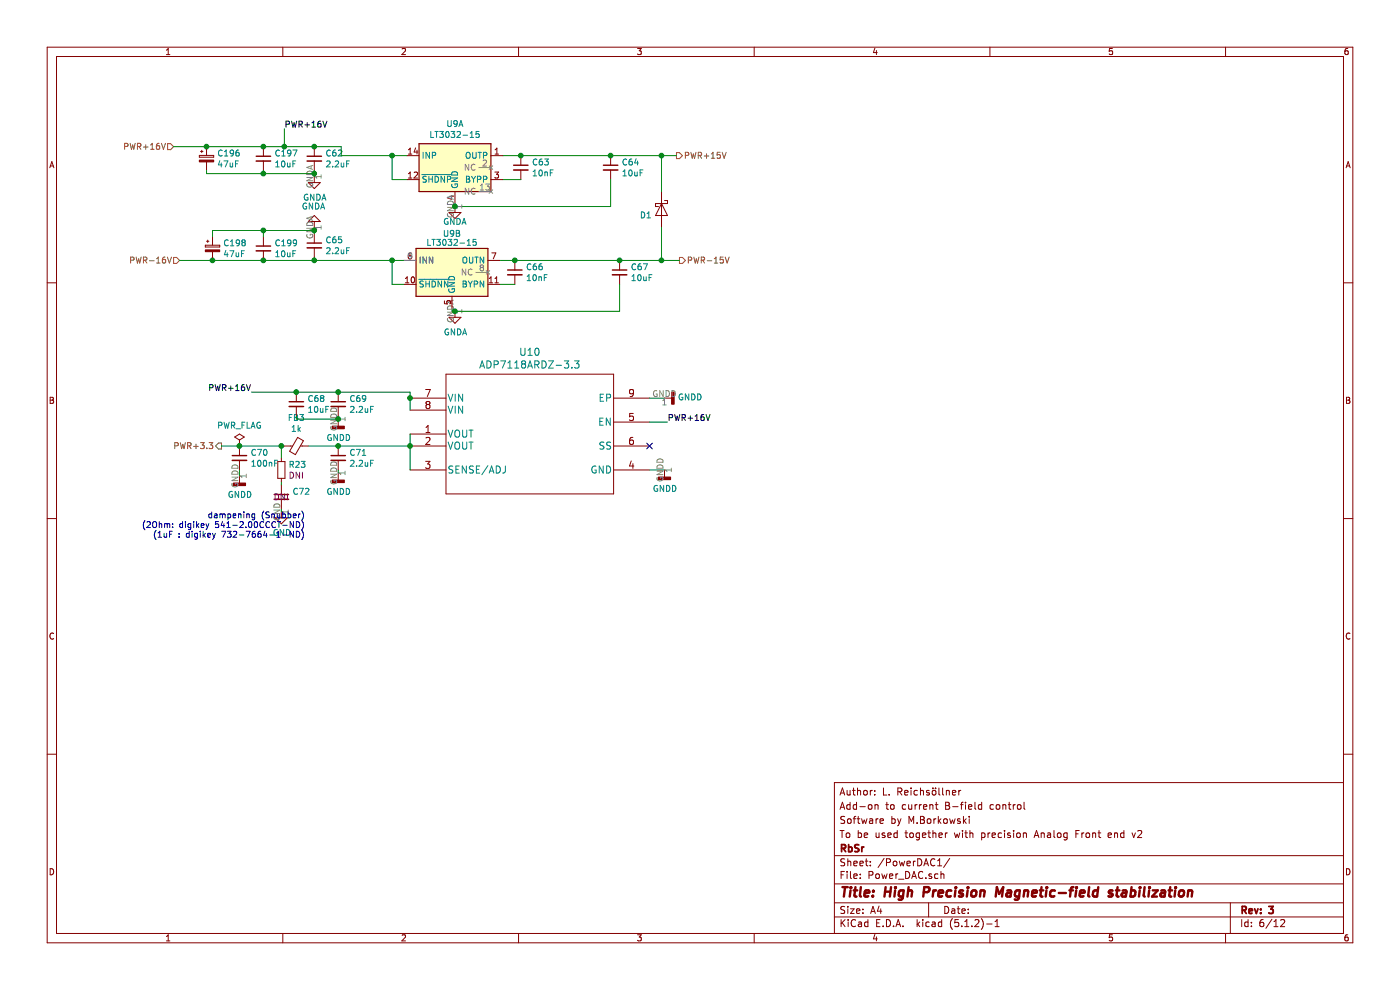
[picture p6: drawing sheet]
EESchema Schematic File Version 4
LIBS:ReadOut_BartingtonMag690_ReadOut_3V1-cache
EELAYER 29 0
EELAYER END
$Descr A4 11693 8268
encoding utf-8
Sheet 6 12
Title "High Precision Magnetic-field stabilization"
Date ""
Rev "3"
Comp "RbSr"
Comment1 "To be used together with precision Analog Front end v2"
Comment2 "Software by M.Borkowski"
Comment3 "Add-on to current B-field control"
Comment4 "Author: L. Reichsöllner"
$EndDescr
Text HLabel 1450 1225 0    50   Input ~ 0
PWR+16V
Text HLabel 1500 2175 0    50   Input ~ 0
PWR-16V
$Comp
L Device:C_Small C62
U 1 1
P 2625 1325
F 0 "C62" H 2717 1371 50  0000 L CNN
F 1 "2.2uF" H 2717 1280 50  0000 L CNN
F 2 "Capacitor_SMD:C_0805_2012Metric" H 2625 1325 50  0001 C CNN
F 3 "http://datasheets.avx.com/X7RDielectric.pdf" H 2625 1325 50  0001 C CNN
F 4 "478-5719-1-ND" H 2625 1325 50  0001 C CNN "DigiKey"
	1    2625 1325
	1    0    0    -1  
$EndComp
$Comp
L Device:C_Small C65
U 1 1
P 2625 2050
F 0 "C65" H 2717 2096 50  0000 L CNN
F 1 "2.2uF" H 2717 2005 50  0000 L CNN
F 2 "Capacitor_SMD:C_0805_2012Metric" H 2625 2050 50  0001 C CNN
F 3 "http://datasheets.avx.com/X7RDielectric.pdf" H 2625 2050 50  0001 C CNN
F 4 "478-5719-1-ND" H 2625 2050 50  0001 C CNN "DigiKey"
	1    2625 2050
	1    0    0    -1  
$EndComp
Wire Wire Line
	2625 1425 2625 1450
Wire Wire Line
	2625 1950 2625 1925
Wire Wire Line
	3375 2175 3275 2175
Wire Wire Line
	2625 2150 2625 2175
Connection ~ 2625 2175
Wire Wire Line
	2625 2175 2200 2175
Wire Wire Line
	3400 1300 3275 1300
Wire Wire Line
	2850 1300 2850 1225
Wire Wire Line
	2850 1225 2625 1225
Connection ~ 2625 1225
Wire Wire Line
	3400 1500 3275 1500
Wire Wire Line
	3275 1500 3275 1300
Connection ~ 3275 1300
Wire Wire Line
	3275 1300 2850 1300
Wire Wire Line
	3375 2375 3275 2375
Wire Wire Line
	3275 2375 3275 2175
Connection ~ 3275 2175
Wire Wire Line
	3275 2175 2625 2175
$Comp
L Device:C_Small C63
U 1 1
P 4350 1400
F 0 "C63" H 4442 1446 50  0000 L CNN
F 1 "10nF" H 4442 1355 50  0000 L CNN
F 2 "Capacitor_SMD:C_0603_1608Metric" H 4350 1400 50  0001 C CNN
F 3 "https://product.tdk.com/info/en/catalog/datasheets/mlcc_commercial_soft_en.pdf?ref_disty=digikey" H 4350 1400 50  0001 C CNN
F 4 "445-15925-1-ND" H 4350 1400 50  0001 C CNN "DigiKey"
	1    4350 1400
	1    0    0    -1  
$EndComp
$Comp
L Device:C_Small C66
U 1 1
P 4300 2275
F 0 "C66" H 4392 2321 50  0000 L CNN
F 1 "10nF" H 4392 2230 50  0000 L CNN
F 2 "Capacitor_SMD:C_0603_1608Metric" H 4300 2275 50  0001 C CNN
F 3 "https://product.tdk.com/info/en/catalog/datasheets/mlcc_commercial_soft_en.pdf?ref_disty=digikey" H 4300 2275 50  0001 C CNN
F 4 "445-15925-1-ND" H 4300 2275 50  0001 C CNN "DigiKey"
	1    4300 2275
	1    0    0    -1  
$EndComp
$Comp
L Device:C_Small C67
U 1 1
P 5175 2275
F 0 "C67" H 5267 2321 50  0000 L CNN
F 1 "10uF" H 5267 2230 50  0000 L CNN
F 2 "Capacitor_SMD:C_1206_3216Metric" H 5175 2275 50  0001 C CNN
F 3 "https://katalog.we-online.de/pbs/datasheet/885012208069.pdf" H 5175 2275 50  0001 C CNN
F 4 "732-7574-1-ND" H 5175 2275 50  0001 C CNN "DigiKey"
	1    5175 2275
	1    0    0    -1  
$EndComp
Wire Wire Line
	4175 2175 4300 2175
Wire Wire Line
	4300 2375 4175 2375
Wire Wire Line
	4200 1500 4350 1500
Wire Wire Line
	4200 1300 4350 1300
Wire Wire Line
	3775 2600 3775 2575
Wire Wire Line
	4300 2175 5175 2175
Connection ~ 4300 2175
Wire Wire Line
	3775 2600 3800 2600
Wire Wire Line
	5175 2600 5175 2375
$Comp
L Device:C_Small C64
U 1 1
P 5100 1400
F 0 "C64" H 5192 1446 50  0000 L CNN
F 1 "10uF" H 5192 1355 50  0000 L CNN
F 2 "Capacitor_SMD:C_1206_3216Metric" H 5100 1400 50  0001 C CNN
F 3 "https://katalog.we-online.de/pbs/datasheet/885012208069.pdf" H 5100 1400 50  0001 C CNN
F 4 "732-7574-1-ND" H 5100 1400 50  0001 C CNN "DigiKey"
	1    5100 1400
	1    0    0    -1  
$EndComp
Wire Wire Line
	4350 1300 5100 1300
Connection ~ 4350 1300
Wire Wire Line
	5100 1500 5100 1725
Wire Wire Line
	5100 1300 5525 1300
Connection ~ 5100 1300
Wire Wire Line
	5175 2175 5525 2175
Connection ~ 5175 2175
$Comp
L power:GNDA #PWR063
U 1 1
P 3800 2600
F 0 "#PWR063" H 3800 2350 50  0001 C CNN
F 1 "GNDA" H 3805 2427 50  0000 C CNN
F 2 "" H 3800 2600 50  0001 C CNN
F 3 "" H 3800 2600 50  0001 C CNN
	1    3800 2600
	1    0    0    -1  
$EndComp
$Comp
L power:GNDA #PWR060
U 1 1
P 2625 1475
F 0 "#PWR060" H 2625 1225 50  0001 C CNN
F 1 "GNDA" H 2630 1302 50  0000 C CNN
F 2 "" H 2625 1475 50  0001 C CNN
F 3 "" H 2625 1475 50  0001 C CNN
	1    2625 1475
	1    0    0    -1  
$EndComp
$Comp
L power:GNDA #PWR062
U 1 1
P 2625 1900
F 0 "#PWR062" H 2625 1650 50  0001 C CNN
F 1 "GNDA" H 2630 1727 50  0000 C CNN
F 2 "" H 2625 1900 50  0001 C CNN
F 3 "" H 2625 1900 50  0001 C CNN
	1    2625 1900
	-1   0    0    1   
$EndComp
Connection ~ 3800 2600
Wire Wire Line
	3800 2600 5175 2600
$Comp
L ADP7118:ADP7118ARDZ U?
U 1 1
P 3425 3325
AR Path="/5E99A9DE/5EA710A8" Ref="U?"  Part="1" 
AR Path="/5EA634F5/5EA710A8" Ref="U10"  Part="1" 
F 0 "U10" H 4425 3712 60  0000 C CNN
F 1 "ADP7118ARDZ-3.3" H 4425 3606 60  0000 C CNN
F 2 "ADP7118:ADP7118ARDZ" H 4425 3565 60  0001 C CNN
F 3 "https://www.analog.com/media/en/technical-documentation/data-sheets/adp7118.pdf" H 4425 3606 60  0001 C CNN
F 4 "ADP7118ARDZ-3.3-R7CT-ND" H 3425 3325 50  0001 C CNN "DigiKey"
	1    3425 3325
	1    0    0    -1  
$EndComp
$Comp
L Device:C_Small C?
U 1 1
P 2825 3375
AR Path="/5E99A9DE/5EA710AF" Ref="C?"  Part="1" 
AR Path="/5EA634F5/5EA710AF" Ref="C69"  Part="1" 
F 0 "C69" H 2917 3421 50  0000 L CNN
F 1 "2.2uF" H 2917 3330 50  0000 L CNN
F 2 "Capacitor_SMD:C_0805_2012Metric" H 2825 3375 50  0001 C CNN
F 3 "https://api.kemet.com/component-edge/download/datasheet/C0805C225K3PAC7800.pdf" H 2825 3375 50  0001 C CNN
F 4 "399-11940-1-ND" H 2825 3375 50  0001 C CNN "DigiKey"
	1    2825 3375
	1    0    0    -1  
$EndComp
$Comp
L Device:C_Small C?
U 1 1
P 2825 3825
AR Path="/5E99A9DE/5EA710B6" Ref="C?"  Part="1" 
AR Path="/5EA634F5/5EA710B6" Ref="C71"  Part="1" 
F 0 "C71" H 2917 3871 50  0000 L CNN
F 1 "2.2uF" H 2917 3780 50  0000 L CNN
F 2 "Capacitor_SMD:C_0805_2012Metric" H 2825 3825 50  0001 C CNN
F 3 "https://api.kemet.com/component-edge/download/datasheet/C0805C225K3PAC7800.pdf" H 2825 3825 50  0001 C CNN
F 4 "399-11940-1-ND" H 2825 3825 50  0001 C CNN "DigiKey"
	1    2825 3825
	1    0    0    -1  
$EndComp
Wire Wire Line
	3425 3625 3425 3725
Wire Wire Line
	3425 3725 2825 3725
Connection ~ 2825 3725
Wire Wire Line
	3425 3425 3425 3325
Wire Wire Line
	2575 3725 2825 3725
$Comp
L Device:C_Small C?
U 1 1
P 2000 3825
AR Path="/5E99A9DE/5EA710DA" Ref="C?"  Part="1" 
AR Path="/5EA634F5/5EA710DA" Ref="C70"  Part="1" 
F 0 "C70" H 2092 3871 50  0000 L CNN
F 1 "100nF" H 2092 3780 50  0000 L CNN
F 2 "Capacitor_SMD:C_0805_2012Metric" H 2000 3825 50  0001 C CNN
F 3 "https://katalog.we-online.de/pbs/datasheet/885012207072.pdf" H 2000 3825 50  0001 C CNN
F 4 "732-8061-1-ND" H 2000 3825 50  0001 C CNN "DigiKey"
	1    2000 3825
	1    0    0    -1  
$EndComp
Wire Wire Line
	2375 3725 2350 3725
Connection ~ 3425 3725
Wire Wire Line
	5425 3925 5550 3925
Wire Wire Line
	5425 3325 5550 3325
Wire Wire Line
	5575 3525 5425 3525
NoConn ~ 5425 3725
Wire Wire Line
	3425 3925 3425 3725
Text HLabel 1850 3725 0    50   Output ~ 0
PWR+3.3
Wire Wire Line
	1850 3725 2000 3725
Connection ~ 2000 3725
Wire Wire Line
	1450 1225 1725 1225
$Comp
L power:GNDD #PWR068
U 1 1
P 2000 3975
F 0 "#PWR068" H 2000 3725 50  0001 C CNN
F 1 "GNDD" H 2004 3820 50  0000 C CNN
F 2 "" H 2000 3975 50  0001 C CNN
F 3 "" H 2000 3975 50  0001 C CNN
	1    2000 3975
	1    0    0    -1  
$EndComp
Wire Wire Line
	2000 3975 2000 3925
$Comp
L power:GNDD #PWR067
U 1 1
P 2825 3950
F 0 "#PWR067" H 2825 3700 50  0001 C CNN
F 1 "GNDD" H 2829 3795 50  0000 C CNN
F 2 "" H 2825 3950 50  0001 C CNN
F 3 "" H 2825 3950 50  0001 C CNN
	1    2825 3950
	1    0    0    -1  
$EndComp
Wire Wire Line
	2825 3925 2825 3950
$Comp
L power:GNDD #PWR065
U 1 1
P 2825 3500
F 0 "#PWR065" H 2825 3250 50  0001 C CNN
F 1 "GNDD" H 2829 3345 50  0000 C CNN
F 2 "" H 2825 3500 50  0001 C CNN
F 3 "" H 2825 3500 50  0001 C CNN
	1    2825 3500
	1    0    0    -1  
$EndComp
Wire Wire Line
	2825 3500 2825 3475
Wire Wire Line
	2825 3275 3425 3275
Wire Wire Line
	3425 3275 3425 3325
Connection ~ 2825 3275
Connection ~ 3425 3325
$Comp
L power:GNDD #PWR066
U 1 1
P 5550 3925
F 0 "#PWR066" H 5550 3675 50  0001 C CNN
F 1 "GNDD" H 5554 3770 50  0000 C CNN
F 2 "" H 5550 3925 50  0001 C CNN
F 3 "" H 5550 3925 50  0001 C CNN
	1    5550 3925
	1    0    0    -1  
$EndComp
$Comp
L power:GNDD #PWR064
U 1 1
P 5550 3325
F 0 "#PWR064" H 5550 3075 50  0001 C CNN
F 1 "GNDD" V 5554 3215 50  0000 R CNN
F 2 "" H 5550 3325 50  0001 C CNN
F 3 "" H 5550 3325 50  0001 C CNN
	1    5550 3325
	0    -1   -1   0   
$EndComp
$Comp
L power:PWR_FLAG #FLG08
U 1 1
P 2000 3725
F 0 "#FLG08" H 2000 3800 50  0001 C CNN
F 1 "PWR_FLAG" H 2000 3898 50  0000 C CNN
F 2 "" H 2000 3725 50  0001 C CNN
F 3 "~" H 2000 3725 50  0001 C CNN
	1    2000 3725
	1    0    0    -1  
$EndComp
$Comp
L Device:Ferrite_Bead_Small FB3
U 1 1
P 2475 3725
F 0 "FB3" V 2238 3725 50  0000 C CNN
F 1 "1k" V 2329 3725 50  0000 C CNN
F 2 "Inductor_SMD:L_0805_2012Metric" V 2405 3725 50  0001 C CNN
F 3 "https://www.te.com/commerce/DocumentDelivery/DDEController?Action=srchrtrv&DocNm=1773181&DocType=DS&DocLang=English" H 2475 3725 50  0001 C CNN
F 4 "A102197CT-ND" H 2475 3725 50  0001 C CNN "DigiKey"
	1    2475 3725
	0    1    1    0   
$EndComp
$Comp
L Device:C_Small C?
U 1 1
P 2350 4150
AR Path="/5E99A9DE/5EB1019D" Ref="C?"  Part="1" 
AR Path="/5EA634F5/5EB1019D" Ref="C72"  Part="1" 
F 0 "C72" H 2442 4196 50  0000 L CNN
F 1 "1uF" H 2442 4105 50  0001 L CNN
F 2 "Capacitor_SMD:C_0805_2012Metric" H 2350 4150 50  0001 C CNN
F 3 "https://katalog.we-online.de/pbs/datasheet/885012207072.pdf" H 2350 4150 50  0001 C CNN
F 4 "DNI" H 2350 4150 50  0000 C CNN "DNI"
	1    2350 4150
	1    0    0    -1  
$EndComp
$Comp
L Device:R_Small R?
U 1 1
P 2350 3925
AR Path="/5E99A9DE/5EB101A4" Ref="R?"  Part="1" 
AR Path="/5EA634F5/5EB101A4" Ref="R23"  Part="1" 
F 0 "R23" H 2409 3971 50  0000 L CNN
F 1 "2R" H 2409 3880 50  0001 L CNN
F 2 "Resistor_SMD:R_0805_2012Metric" H 2350 3925 50  0001 C CNN
F 3 "~" H 2350 3925 50  0001 C CNN
F 4 "DNI" H 2409 3880 50  0000 L CNN "DNI"
	1    2350 3925
	1    0    0    -1  
$EndComp
Wire Wire Line
	2350 4050 2350 4025
$Comp
L power:GND #PWR?
U 1 1
P 2350 4275
AR Path="/5E99A9DE/5EB101AB" Ref="#PWR?"  Part="1" 
AR Path="/5EA634F5/5EB101AB" Ref="#PWR069"  Part="1" 
F 0 "#PWR069" H 2350 4025 50  0001 C CNN
F 1 "GND" H 2355 4102 50  0000 C CNN
F 2 "" H 2350 4275 50  0001 C CNN
F 3 "" H 2350 4275 50  0001 C CNN
	1    2350 4275
	1    0    0    -1  
$EndComp
Wire Wire Line
	2350 4275 2350 4250
Text Notes 2550 4500 2    50   ~ 0
dampening (Snubber)\n(2Ohm: digikey 541-2.00CCCT-ND)\n(1uF : digikey 732-7664-1-ND)
Wire Wire Line
	2350 3825 2350 3725
Connection ~ 2350 3725
Wire Wire Line
	2350 3725 2000 3725
$Comp
L Device:C_Small C?
U 1 1
P 2475 3375
AR Path="/5EA40C3E/5EB237B2" Ref="C?"  Part="1" 
AR Path="/5E99A9DE/5EB237B2" Ref="C?"  Part="1" 
AR Path="/5EA634F5/5EB237B2" Ref="C68"  Part="1" 
F 0 "C68" H 2567 3421 50  0000 L CNN
F 1 "10uF" H 2567 3330 50  0000 L CNN
F 2 "Capacitor_SMD:C_1206_3216Metric" H 2475 3375 50  0001 C CNN
F 3 "https://katalog.we-online.de/pbs/datasheet/885012208069.pdf" H 2475 3375 50  0001 C CNN
F 4 "732-7574-1-ND" H 2475 3375 50  0001 C CNN "DigiKey"
	1    2475 3375
	1    0    0    -1  
$EndComp
Connection ~ 2475 3275
Wire Wire Line
	2475 3275 2825 3275
Wire Wire Line
	2475 3475 2475 3500
Wire Wire Line
	2475 3500 2825 3500
Connection ~ 2825 3500
Text HLabel 5675 2175 2    50   Output ~ 0
PWR-15V
Text HLabel 5650 1300 2    50   Output ~ 0
PWR+15V
$Comp
L Regulator_Linear:LT3032-15 U9
U 1 1
P 3800 1400
F 0 "U9" H 3800 1767 50  0000 C CNN
F 1 "LT3032-15" H 3800 1676 50  0000 C CNN
F 2 "Package_DFN_QFN:Linear_DE14MA" H 3800 1725 50  0001 C CNN
F 3 "https://www.analog.com/media/en/technical-documentation/data-sheets/3032ff.pdf" H 3800 1400 50  0001 C CNN
	1    3800 1400
	1    0    0    -1  
$EndComp
$Comp
L Regulator_Linear:LT3032-15 U9
U 2 1
P 3775 2275
F 0 "U9" H 3775 2600 50  0000 C CNN
F 1 "LT3032-15" H 3775 2525 50  0000 C CNN
F 2 "Package_DFN_QFN:Linear_DE14MA" H 3775 2600 50  0001 C CNN
F 3 "https://www.analog.com/media/en/technical-documentation/data-sheets/3032ff.pdf" H 3775 2275 50  0001 C CNN
	2    3775 2275
	1    0    0    -1  
$EndComp
Wire Wire Line
	3800 1725 3800 1700
Connection ~ 3800 1725
Wire Wire Line
	5100 1725 3800 1725
$Comp
L power:GNDA #PWR061
U 1 1
P 3800 1725
F 0 "#PWR061" H 3800 1475 50  0001 C CNN
F 1 "GNDA" H 3800 1600 50  0000 C CNN
F 2 "" H 3800 1725 50  0001 C CNN
F 3 "" H 3800 1725 50  0001 C CNN
	1    3800 1725
	1    0    0    -1  
$EndComp
Wire Wire Line
	2100 3275 2475 3275
Text Label 2375 1075 0    50   ~ 0
PWR+16V
Wire Wire Line
	2375 1075 2375 1225
Connection ~ 2375 1225
Wire Wire Line
	2375 1225 2625 1225
Text Label 5575 3525 0    50   ~ 0
PWR+16V
Text Label 2100 3275 2    50   ~ 0
PWR+16V
$Comp
L Device:C_Small C?
U 1 1
P 2200 1325
AR Path="/5EA40C3E/5EC330C5" Ref="C?"  Part="1" 
AR Path="/5EA634F5/5EC330C5" Ref="C197"  Part="1" 
F 0 "C197" H 2292 1371 50  0000 L CNN
F 1 "10uF" H 2292 1280 50  0000 L CNN
F 2 "Capacitor_SMD:C_1206_3216Metric" H 2200 1325 50  0001 C CNN
F 3 "https://katalog.we-online.de/pbs/datasheet/885012208069.pdf" H 2200 1325 50  0001 C CNN
F 4 "732-7574-1-ND" H 2200 1325 50  0001 C CNN "DigiKey"
	1    2200 1325
	1    0    0    -1  
$EndComp
$Comp
L Device:C_Small C?
U 1 1
P 2200 2075
AR Path="/5EA40C3E/5EC330CC" Ref="C?"  Part="1" 
AR Path="/5EA634F5/5EC330CC" Ref="C199"  Part="1" 
F 0 "C199" H 2292 2121 50  0000 L CNN
F 1 "10uF" H 2292 2030 50  0000 L CNN
F 2 "Capacitor_SMD:C_1206_3216Metric" H 2200 2075 50  0001 C CNN
F 3 "https://katalog.we-online.de/pbs/datasheet/885012208069.pdf" H 2200 2075 50  0001 C CNN
F 4 "732-7574-1-ND" H 2200 2075 50  0001 C CNN "DigiKey"
	1    2200 2075
	1    0    0    -1  
$EndComp
Wire Wire Line
	2200 1975 2200 1925
Wire Wire Line
	2200 1425 2200 1450
$Comp
L Device:CP_Small C?
U 1 1
P 1725 1325
AR Path="/5EA40C3E/5EC330D8" Ref="C?"  Part="1" 
AR Path="/5EA634F5/5EC330D8" Ref="C196"  Part="1" 
F 0 "C196" H 1813 1371 50  0000 L CNN
F 1 "47uF" H 1813 1280 50  0000 L CNN
F 2 "Capacitor_THT:CP_Radial_D5.0mm_P2.00mm" H 1725 1325 50  0001 C CNN
F 3 "https://katalog.we-online.de/pbs/datasheet/860020472006.pdf" H 1725 1325 50  0001 C CNN
F 4 "732-8823-1-ND" H 1725 1325 50  0001 C CNN "DigiKey"
F 5 "47µF, 25V, Aluminum Electrolytic, Can" H 1725 1325 50  0001 C CNN "Detailed description"
	1    1725 1325
	1    0    0    -1  
$EndComp
$Comp
L Device:CP_Small C?
U 1 1
P 1775 2075
AR Path="/5EA40C3E/5EC330E0" Ref="C?"  Part="1" 
AR Path="/5EA634F5/5EC330E0" Ref="C198"  Part="1" 
F 0 "C198" H 1863 2121 50  0000 L CNN
F 1 "47uF" H 1863 2030 50  0000 L CNN
F 2 "Capacitor_THT:CP_Radial_D5.0mm_P2.00mm" H 1775 2075 50  0001 C CNN
F 3 "https://katalog.we-online.de/pbs/datasheet/860020472006.pdf" H 1775 2075 50  0001 C CNN
F 4 "732-8823-1-ND" H 1775 2075 50  0001 C CNN "DigiKey"
F 5 "47µF, 25V, Aluminum Electrolytic, Can" H 1775 2075 50  0001 C CNN "Detailed description"
	1    1775 2075
	1    0    0    -1  
$EndComp
Wire Wire Line
	1725 1425 1725 1450
Wire Wire Line
	1725 1450 2200 1450
Connection ~ 2200 1450
Wire Wire Line
	1775 1975 1775 1925
Wire Wire Line
	1775 1925 2200 1925
Connection ~ 2200 1925
Connection ~ 1775 2175
Wire Wire Line
	1775 2175 1500 2175
Connection ~ 2200 2175
Wire Wire Line
	2200 2175 1775 2175
Connection ~ 2200 1225
Wire Wire Line
	2200 1225 2375 1225
Connection ~ 1725 1225
Wire Wire Line
	1725 1225 2200 1225
Wire Wire Line
	2200 1450 2625 1450
Connection ~ 2625 1450
Wire Wire Line
	2625 1450 2625 1475
Wire Wire Line
	2200 1925 2625 1925
Connection ~ 2625 1925
Wire Wire Line
	2625 1925 2625 1900
$Comp
L Device:D_Schottky D?
U 1 1
P 5525 1750
AR Path="/5EA8F848/5EC12351" Ref="D?"  Part="1" 
AR Path="/5EBBF9B6/5EC12351" Ref="D?"  Part="1" 
AR Path="/5EBD5398/5EC12351" Ref="D?"  Part="1" 
AR Path="/5EA634F5/5EC12351" Ref="D1"  Part="1" 
F 0 "D1" V 5571 1671 50  0000 R CNN
F 1 "D_Schottky" V 5480 1671 50  0001 R CNN
F 2 "Diode_SMD:D_SOD-523" H 5525 1750 50  0001 C CNN
F 3 "https://www.diodes.com/assets/Datasheets/ZLLS350.pdf" H 5525 1750 50  0001 C CNN
F 4 "ZLLS350TACT-ND" H 5525 1750 50  0001 C CNN "DigiKey"
F 5 "40V, 380mA (DC), SOD-523" H 5525 1750 50  0001 C CNN "Detailed description"
	1    5525 1750
	0    1    1    0   
$EndComp
Wire Wire Line
	5525 1600 5525 1300
Connection ~ 5525 1300
Wire Wire Line
	5525 1300 5650 1300
Wire Wire Line
	5525 2175 5525 1900
Connection ~ 5525 2175
Wire Wire Line
	5525 2175 5675 2175
$EndSCHEMATC
